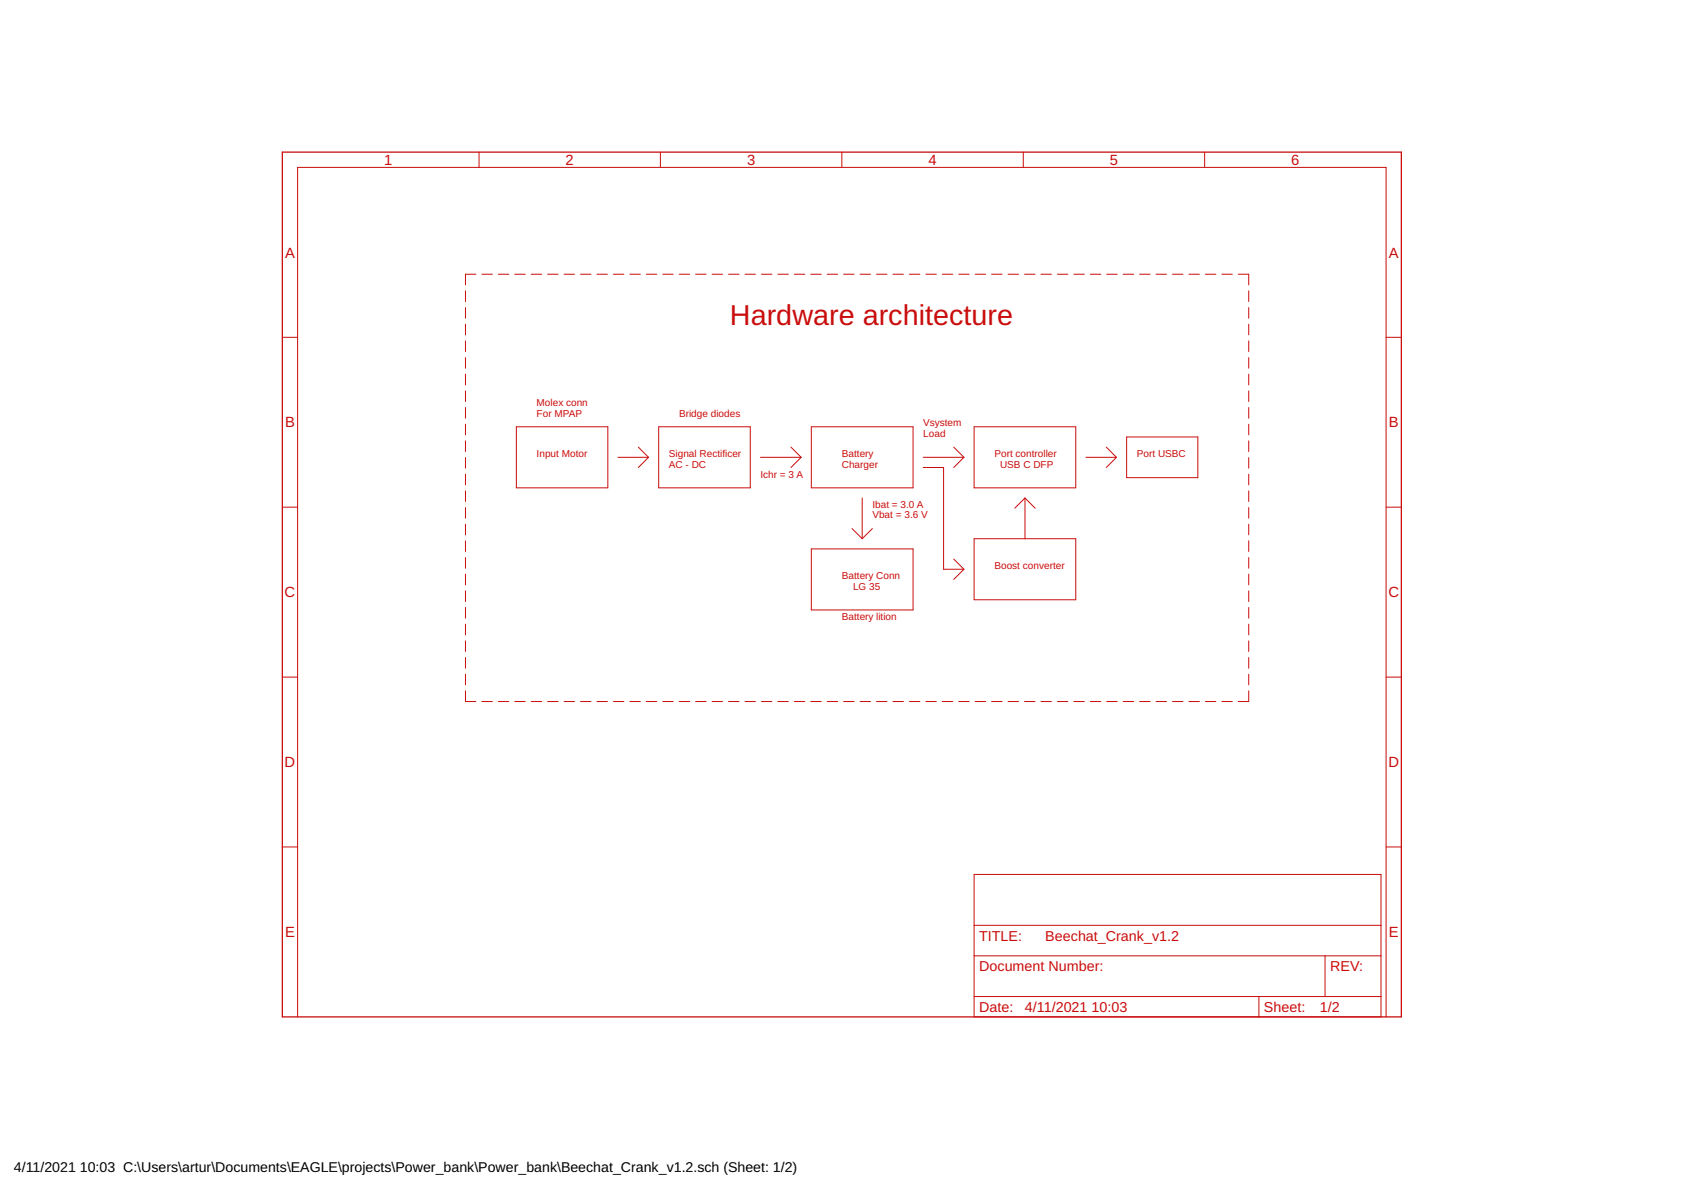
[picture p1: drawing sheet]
<svg xmlns="http://www.w3.org/2000/svg" width="420mm" height="297mm" viewBox="0 0 420 297" stroke-linecap="round" stroke-linejoin="round" font-family="sans-serif">
<g fill="none" stroke="#c90d0c" stroke-width=".25">
<path d="M119.6 38v3.8M164.9 38v3.8M210.2 38v3.8M255.5 38v3.8M300.7 38v3.8M116.2 72.6v2.7M116.2 76.8v2.6M118.8 68.5h-2.6v2.6M120.3 68.5h2.6M124.4 68.5h2.6M128.5 68.5h2.6M132.6 68.5h2.6"/>
<path d="M136.7 68.5h2.6M140.8 68.5h2.6M144.9 68.5h2.6M149 68.5h2.6M153.1 68.5h2.6M157.2 68.5h2.7M161.4 68.5h2.6M165.5 68.5h2.6M169.6 68.5h2.6M173.7 68.5h2.6M177.8 68.5h2.6M181.9 68.5h2.6"/>
<path d="M186 68.5h2.6M190.1 68.5h2.6M194.2 68.5h2.6M198.3 68.5h2.6M202.4 68.5h2.6M206.5 68.5h2.6M210.6 68.5h2.6M214.7 68.5h2.6M218.8 68.5h2.6M222.9 68.5h2.6M227 68.5h2.6M231.1 68.5h2.6"/>
<path d="M235.2 68.5h2.6M239.4 68.5h2.6M243.5 68.5h2.6M247.6 68.5h2.6M251.7 68.5h2.6M255.8 68.5h2.6M259.9 68.5h2.6M264 68.5h2.6M268.1 68.5h2.6M272.2 68.5h2.6M276.3 68.5h2.6M280.4 68.5h2.6"/>
<path d="M284.5 68.5h2.6M288.6 68.5h2.6M292.7 68.5h2.6M296.8 68.5h2.6M300.9 68.5h2.6M305 68.5h2.6M309.1 68.5h2.6v2.6M311.7 72.6v2.7M311.7 76.8v2.6M70.5 84.2h3.8M116.2 80.9v2.7M116.2 85.1v2.7"/>
<path d="M116.2 89.3v2.6M116.2 93.4v2.7M116.2 97.6v2.6M311.7 80.9v2.7M311.7 85.1v2.7M311.7 89.3v2.6M311.7 93.4v2.7M311.7 97.6v2.6M346 84.2h3.8M116.2 101.7v2.7M116.2 105.9v2.6M116.2 110v2.7"/>
<path d="M116.2 114.2v2.7M116.2 118.4v2.6M128.9 106.5h22.8v15.3h-22.8zM154.3 114.2h7.6M159.4 111.6l2.5 2.6M161.9 114.2l-2.5 2.5M164.4 106.5h22.9v15.3h-22.9zM189.8 114.2h10.2M197.5 111.6l2.5 2.6M200 114.2l-2.5 2.5M202.5 106.5h25.4v15.3h-25.4zM230.5 114.2h10.1"/>
<path d="M230.5 116.7h5.1v25.4h5M238.1 111.6l2.5 2.6M240.6 114.2l-2.5 2.5M243.2 106.5h25.4v15.3h-25.4zM271.1 114.2h7.6M276.2 111.6l2.5 2.6M278.7 114.2l-2.5 2.5M281.3 109.1h17.7v10.1h-17.7zM311.7 101.7v2.7M311.7 105.9v2.6M311.7 110v2.7M311.7 114.2v2.7"/>
<path d="M311.7 118.4v2.6M70.5 126.6h3.8M116.2 122.5v2.7M116.2 126.7v2.6M116.2 130.9v2.6M116.2 135v2.7M116.2 139.2v2.6M202.5 137h25.4v15.3h-25.4zM212.7 131.9l2.5 2.6M215.2 124.3v10.2M217.8 131.9l-2.6 2.6M238.1 139.6l2.5 2.5"/>
<path d="M243.2 134.5h25.4v15.2h-25.4zM255.9 124.3v10.2M255.9 124.3l-2.6 2.6M255.9 124.3l2.5 2.6M311.7 122.5v2.7M311.7 126.7v2.6M311.7 130.9v2.6M311.7 135v2.7M311.7 139.2v2.6M346 126.6h3.8M116.2 143.3v2.7M116.2 147.5v2.7"/>
<path d="M116.2 151.6v2.7M116.2 155.8v2.7M116.2 160v2.6M240.6 142.1l-2.5 2.5M311.7 143.3v2.7M311.7 147.5v2.7M311.7 151.6v2.7M311.7 155.8v2.7M311.7 160v2.6M70.5 169h3.8M116.2 164.1v2.7M116.2 168.3v2.6"/>
<path d="M116.2 172.4v2.7h2.6M120.3 175.1h2.6M124.4 175.1h2.6M128.5 175.1h2.6M132.6 175.1h2.6M136.7 175.1h2.6M140.8 175.1h2.6M144.9 175.1h2.6M149 175.1h2.6M153.1 175.1h2.6M157.2 175.1h2.7M161.4 175.1h2.6"/>
<path d="M165.5 175.1h2.6M169.6 175.1h2.6M173.7 175.1h2.6M177.8 175.1h2.6M181.9 175.1h2.6M186 175.1h2.6M190.1 175.1h2.6M194.2 175.1h2.6M198.3 175.1h2.6M202.4 175.1h2.6M206.5 175.1h2.6M210.6 175.1h2.6"/>
<path d="M214.7 175.1h2.6M218.8 175.1h2.6M222.9 175.1h2.6M227 175.1h2.6M231.1 175.1h2.6M235.2 175.1h2.6M239.4 175.1h2.6M243.5 175.1h2.6M247.6 175.1h2.6M251.7 175.1h2.6M255.8 175.1h2.6M259.9 175.1h2.6"/>
<path d="M264 175.1h2.6M268.1 175.1h2.6M272.2 175.1h2.6M276.3 175.1h2.6M280.4 175.1h2.6M284.5 175.1h2.6M288.6 175.1h2.6M292.7 175.1h2.6M296.8 175.1h2.6M300.9 175.1h2.6M305 175.1h2.6M311.7 172.4v2.7h-2.6"/>
<path d="M311.7 164.1v2.7M311.7 168.3v2.6M346 169h3.8M70.5 211.4h3.8M243.2 218.3h101.6v35.5h-101.6zM346 211.4h3.8M243.2 238.6h101.6M243.2 231h101.6M330.8 238.6v10.2M74.3 253.8v-212h271.7v212M243.2 248.8h101.6M314.3 248.8v5"/>
</g>
<path d="M70.5 38h279.3v215.8h-279.3z" fill="none" stroke="#c90d0c" stroke-width=".32"/>
<text font-size="7.2" fill="#c90d0c" x="182.2" y="81.1">Hardware architecture</text>
<g font-size="3.7" fill="#c90d0c">
<text x="95.9" y="41.2">1</text>
<text x="141.2" y="41.2">2</text>
<text x="186.5" y="41.2">3</text>
<text x="231.8" y="41.2">4</text>
<text x="277.1" y="41.2">5</text>
<text x="322.4" y="41.2">6</text>
<text x="71.2" y="64.3">A</text>
<text x="346.7" y="64.3">A</text>
<text x="71.2" y="106.7">B</text>
<text x="346.7" y="106.7">B</text>
<text x="71.1" y="149.1">C</text>
<text x="346.6" y="149.1">C</text>
<text x="71.1" y="191.5">D</text>
<text x="346.6" y="191.5">D</text>
<text x="71.2" y="233.9">E</text>
<text x="346.7" y="233.9">E</text>
</g>
<g font-size="3.6" fill="#c90d0c">
<text x="244.4" y="234.8">TITLE:</text>
<text x="261" y="234.8">Beechat_Crank_v1.2</text>
<text x="244.4" y="242.4">Document Number:</text>
<text x="332.1" y="242.4">REV:</text>
<text x="244.4" y="252.6">Date:</text>
<text x="255.9" y="252.6">4/11/2021</text>
<text x="272.5" y="252.6">10:03</text>
<text x="315.6" y="252.6">Sheet:</text>
<text x="329.5" y="252.6">1/2</text>
</g>
<g font-size="3.5">
<text x="3.5" y="292.5">4/11/2021</text>
<text x="19.9" y="292.5">10:03 C:\Users\artur\Documents\EAGLE\projects\Power_bank\Power_bank\Beechat_Crank_v1.2.sch (Sheet: 1/2)</text>
</g>
<g font-size="2.5" fill="#c90d0c">
<text x="134" y="101.3">Molex conn</text>
<text x="134" y="104">For MPAP</text>
<text x="169.5" y="104">Bridge diodes</text>
<text x="230.5" y="106.4">Vsystem</text>
<text x="230.5" y="109.1">Load</text>
<text x="134" y="114.2">Input Motor</text>
<text x="167" y="114">Signal Rectificer</text>
<text x="167" y="116.7">AC - DC</text>
<text x="189.8" y="119.2">Ichr = 3 A</text>
<text x="210.2" y="114">Battery</text>
<text x="210.2" y="116.7">Charger</text>
<text x="248.3" y="114">Port controller</text>
<text x="249.7" y="116.7">USB C DFP</text>
<text x="283.8" y="114.2">Port USBC</text>
<text x="217.8" y="126.9">Ibat = 3.0 A</text>
<text x="217.8" y="129.4">Vbat = 3.6 V</text>
<text x="248.3" y="142.1">Boost converter</text>
<text x="210.2" y="144.5">Battery Conn</text>
<text x="213" y="147.2">LG 35</text>
<text x="210.2" y="154.8">Battery lition</text>
</g>
</svg>
